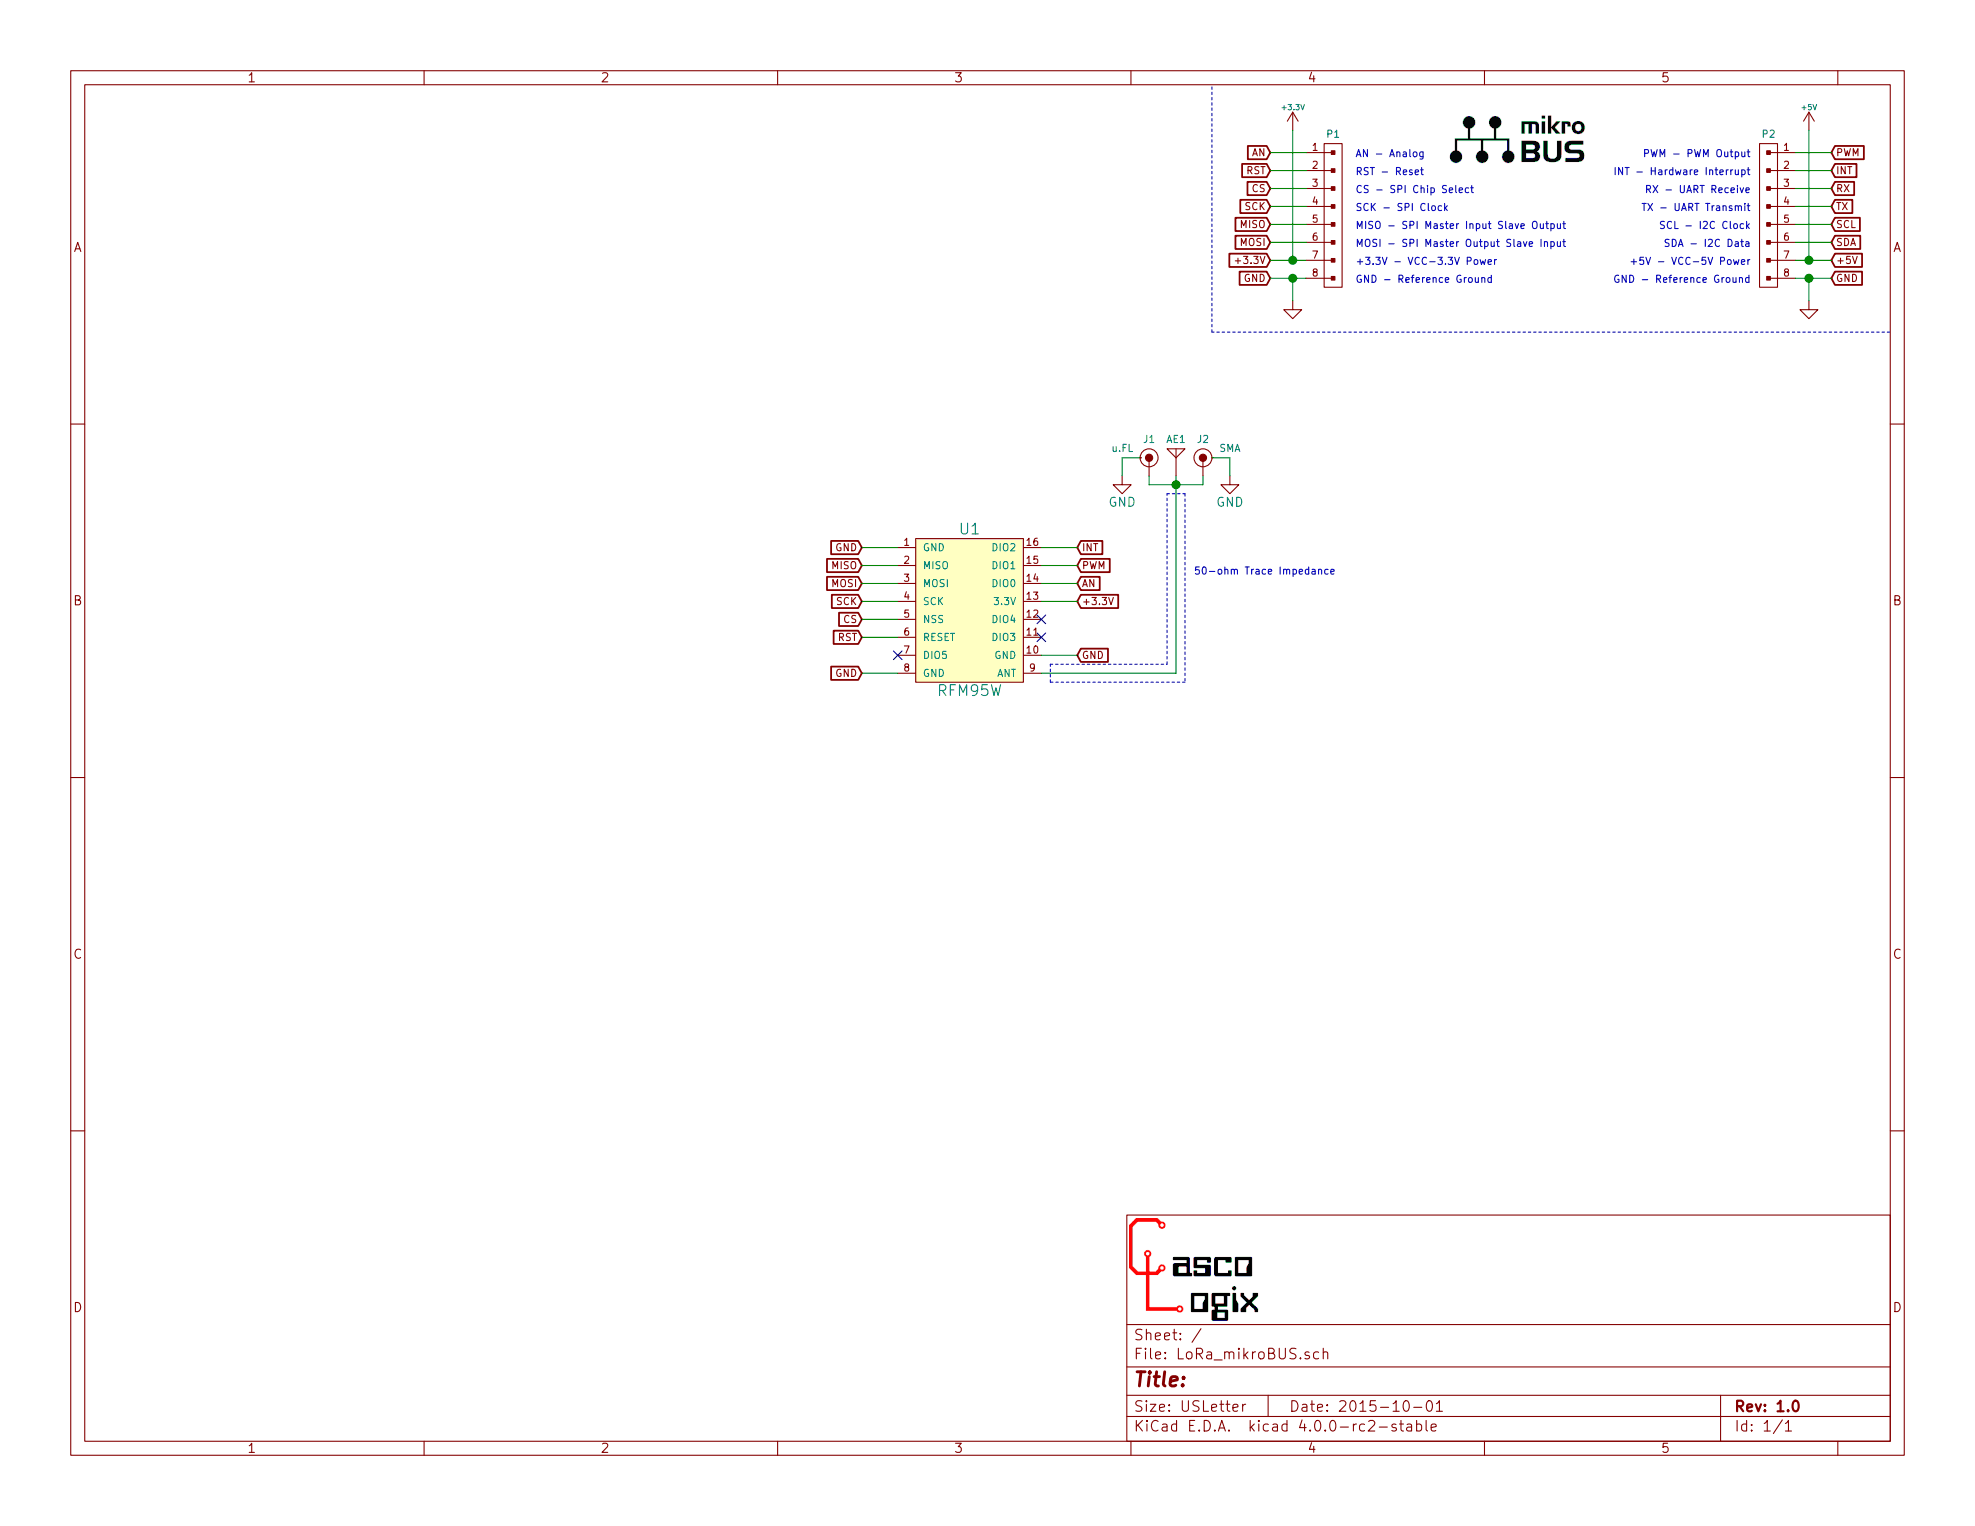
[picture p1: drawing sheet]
EESchema Schematic File Version 2
LIBS:power
LIBS:device
LIBS:transistors
LIBS:conn
LIBS:linear
LIBS:regul
LIBS:74xx
LIBS:cmos4000
LIBS:adc-dac
LIBS:memory
LIBS:xilinx
LIBS:microcontrollers
LIBS:dsp
LIBS:microchip
LIBS:analog_switches
LIBS:motorola
LIBS:texas
LIBS:intel
LIBS:audio
LIBS:interface
LIBS:digital-audio
LIBS:philips
LIBS:display
LIBS:cypress
LIBS:siliconi
LIBS:opto
LIBS:atmel
LIBS:contrib
LIBS:valves
LIBS:Active
LIBS:Atmel_ATtiny
LIBS:Atmel_AVR
LIBS:Batteries_Holders
LIBS:CascoLogixLogo
LIBS:Connector
LIBS:Displays
LIBS:Electromechanical
LIBS:Header
LIBS:Integrated_Circuits
LIBS:Mounting_Hole
LIBS:NXP_ARM
LIBS:Passive
LIBS:Power_Supplies
LIBS:RF_Modules
LIBS:terminal_block
LIBS:Test_Point
LIBS:TI_Luminary
LIBS:TI_MSP430
LIBS:Transducer
LIBS:LoRa_mikroBUS-cache
EELAYER 25 0
EELAYER END
$Descr USLetter 11000 8500
encoding utf-8
Sheet 1 1
Title ""
Date "2015-10-01"
Rev "1.0"
Comp ""
Comment1 ""
Comment2 ""
Comment3 ""
Comment4 ""
$EndDescr
$Comp
L GND #PWR01
U 1 1
P 7200 1675
F 0 "#PWR01" H 7200 1675 30  0001 C CNN
F 1 "GND" H 7200 1605 30  0001 C CNN
F 2 "" H 7200 1675 60  0000 C CNN
F 3 "" H 7200 1675 60  0000 C CNN
	1    7200 1675
	1    0    0    -1  
$EndComp
$Comp
L GND #PWR02
U 1 1
P 10075 1675
F 0 "#PWR02" H 10075 1675 30  0001 C CNN
F 1 "GND" H 10075 1605 30  0001 C CNN
F 2 "" H 10075 1675 60  0000 C CNN
F 3 "" H 10075 1675 60  0000 C CNN
	1    10075 1675
	1    0    0    -1  
$EndComp
$Comp
L +5V #PWR03
U 1 1
P 10075 725
F 0 "#PWR03" H 10075 815 20  0001 C CNN
F 1 "+5V" H 10075 850 30  0000 C CNN
F 2 "" H 10075 725 60  0000 C CNN
F 3 "" H 10075 725 60  0000 C CNN
	1    10075 725 
	1    0    0    -1  
$EndComp
$Comp
L +3.3V #PWR04
U 1 1
P 7200 725
F 0 "#PWR04" H 7200 685 30  0001 C CNN
F 1 "+3.3V" H 7200 850 30  0000 C CNN
F 2 "" H 7200 725 60  0000 C CNN
F 3 "" H 7200 725 60  0000 C CNN
	1    7200 725 
	1    0    0    -1  
$EndComp
$Comp
L HEADER_M_2.54MM_1R8P_ST_AU_PTH P1
U 1 1
P 7425 1200
F 0 "P1" H 7425 1650 40  0000 C CNN
F 1 "HEADER_M_2.54MM_1R8P_ST_AU_PTH" V 7525 1200 40  0001 C CNN
F 2 "Header:HEADER_M_2.54MM_1R8P_ST_AU_PTH" H 7425 1200 60  0001 C CNN
F 3 "" H 7425 1200 60  0000 C CNN
	1    7425 1200
	1    0    0    -1  
$EndComp
$Comp
L HEADER_M_2.54MM_1R8P_ST_AU_PTH P2
U 1 1
P 9850 1200
F 0 "P2" H 9850 1650 40  0000 C CNN
F 1 "HEADER_M_2.54MM_1R8P_ST_AU_PTH" V 9950 1200 40  0001 C CNN
F 2 "Header:HEADER_M_2.54MM_1R8P_ST_AU_PTH" H 9850 1200 60  0001 C CNN
F 3 "" H 9850 1200 60  0000 C CNN
	1    9850 1200
	-1   0    0    -1  
$EndComp
Text Notes 7550 875  0    40   ~ 0
AN - Analog
Text Notes 7550 975  0    40   ~ 0
RST - Reset
Text Notes 7550 1075 0    40   ~ 0
CS - SPI Chip Select
Text Notes 7550 1175 0    40   ~ 0
SCK - SPI Clock
Text Notes 7550 1275 0    40   ~ 0
MISO - SPI Master Input Slave Output
Text Notes 7550 1375 0    40   ~ 0
MOSI - SPI Master Output Slave Input
Text Notes 7550 1475 0    40   ~ 0
+3.3V - VCC-3.3V Power
Text Notes 7550 1575 0    40   ~ 0
GND - Reference Ground
Text Notes 9750 875  2    40   ~ 0
PWM - PWM Output
Text Notes 9750 975  2    40   ~ 0
INT - Hardware Interrupt
Text Notes 9750 1075 2    40   ~ 0
RX - UART Receive
Text Notes 9750 1175 2    40   ~ 0
TX - UART Transmit
Text Notes 9750 1275 2    40   ~ 0
SCL - I2C Clock
Text Notes 9750 1375 2    40   ~ 0
SDA - I2C Data
Text Notes 9750 1475 2    40   ~ 0
+5V - VCC-5V Power
Text Notes 9750 1575 2    40   ~ 0
GND - Reference Ground
Text GLabel 7075 850  0    40   Input ~ 0
AN
Text GLabel 7075 950  0    40   Input ~ 0
RST
Text GLabel 7075 1050 0    40   Input ~ 0
CS
Text GLabel 7075 1150 0    40   Input ~ 0
SCK
Text GLabel 7075 1250 0    40   Input ~ 0
MISO
Text GLabel 7075 1350 0    40   Input ~ 0
MOSI
Text GLabel 7075 1450 0    40   Input ~ 0
+3.3V
Text GLabel 7075 1550 0    40   Input ~ 0
GND
Text GLabel 10200 850  2    40   Input ~ 0
PWM
Text GLabel 10200 950  2    40   Input ~ 0
INT
Text GLabel 10200 1050 2    40   Input ~ 0
RX
Text GLabel 10200 1150 2    40   Input ~ 0
TX
Text GLabel 10200 1250 2    40   Input ~ 0
SCL
Text GLabel 10200 1350 2    40   Input ~ 0
SDA
Text GLabel 10200 1450 2    40   Input ~ 0
+5V
Text GLabel 10200 1550 2    40   Input ~ 0
GND
Wire Wire Line
	10000 850  10200 850 
Wire Wire Line
	10200 950  10000 950 
Wire Wire Line
	10000 1050 10200 1050
Wire Wire Line
	10200 1150 10000 1150
Wire Wire Line
	10000 1250 10200 1250
Wire Wire Line
	10200 1350 10000 1350
Wire Wire Line
	10000 1450 10200 1450
Wire Wire Line
	10000 1550 10200 1550
Wire Wire Line
	7075 850  7275 850 
Wire Wire Line
	7275 950  7075 950 
Wire Wire Line
	7075 1050 7275 1050
Wire Wire Line
	7275 1150 7075 1150
Wire Wire Line
	7075 1250 7275 1250
Wire Wire Line
	7275 1350 7075 1350
Wire Wire Line
	7075 1450 7275 1450
Wire Wire Line
	7075 1550 7275 1550
Wire Wire Line
	10075 1675 10075 1550
Connection ~ 10075 1550
Wire Wire Line
	7200 1675 7200 1550
Connection ~ 7200 1550
Wire Wire Line
	7200 1450 7200 725 
Connection ~ 7200 1450
Wire Wire Line
	10075 1450 10075 725 
Connection ~ 10075 1450
Wire Notes Line
	10525 1850 6750 1850
Wire Notes Line
	6750 1850 6750 475 
$Comp
L RFM95W U1
U 1 1
P 5400 3400
F 0 "U1" H 5400 3850 60  0000 C CNN
F 1 "RFM95W" H 5400 2950 60  0000 C CNN
F 2 "RF_Modules:RFM95W" H 5400 3350 60  0001 C CNN
F 3 "" H 5400 3350 60  0000 C CNN
	1    5400 3400
	1    0    0    -1  
$EndComp
Text GLabel 6000 3250 2    40   Input ~ 0
AN
Text GLabel 4800 3550 0    40   Input ~ 0
RST
Text GLabel 4800 3450 0    40   Input ~ 0
CS
Text GLabel 4800 3350 0    40   Input ~ 0
SCK
Text GLabel 4800 3150 0    40   Input ~ 0
MISO
Text GLabel 4800 3250 0    40   Input ~ 0
MOSI
Text GLabel 6000 3350 2    40   Input ~ 0
+3.3V
Text GLabel 4800 3750 0    40   Input ~ 0
GND
Text GLabel 6000 3150 2    40   Input ~ 0
PWM
Text GLabel 6000 3050 2    40   Input ~ 0
INT
Text GLabel 4800 3050 0    40   Input ~ 0
GND
Text GLabel 6000 3650 2    40   Input ~ 0
GND
Wire Wire Line
	5800 3050 6000 3050
Wire Wire Line
	6000 3150 5800 3150
Wire Wire Line
	5800 3250 6000 3250
Wire Wire Line
	6000 3350 5800 3350
Wire Wire Line
	6000 3650 5800 3650
Wire Wire Line
	4800 3750 5000 3750
Wire Wire Line
	5000 3550 4800 3550
Wire Wire Line
	4800 3450 5000 3450
Wire Wire Line
	5000 3350 4800 3350
Wire Wire Line
	4800 3250 5000 3250
Wire Wire Line
	5000 3150 4800 3150
Wire Wire Line
	4800 3050 5000 3050
Wire Wire Line
	5800 3750 6550 3750
Wire Wire Line
	6550 3750 6550 2650
$Comp
L u.FL J1
U 1 1
P 6400 2550
F 0 "J1" H 6400 2650 40  0000 C CNN
F 1 "u.FL" H 6250 2600 40  0000 C CNN
F 2 "Connector:U.FL-R-SMT" V 6400 2550 60  0001 C CNN
F 3 "" V 6400 2550 60  0000 C CNN
	1    6400 2550
	1    0    0    -1  
$EndComp
Wire Wire Line
	6400 2650 6400 2700
Wire Wire Line
	6400 2700 6700 2700
Connection ~ 6550 2700
Wire Wire Line
	6700 2700 6700 2650
Wire Notes Line
	6500 2750 6600 2750
Wire Notes Line
	6600 2750 6600 3800
Wire Notes Line
	6600 3800 5850 3800
Wire Notes Line
	5850 3800 5850 3700
Wire Notes Line
	5850 3700 6500 3700
Wire Notes Line
	6500 3700 6500 2750
Text Notes 6650 3200 0    40   ~ 0
50-ohm Trace Impedance
NoConn ~ 5800 3450
NoConn ~ 5800 3550
NoConn ~ 5000 3650
$Comp
L SMA_Edge J2
U 1 1
P 6700 2550
F 0 "J2" H 6700 2650 40  0000 C CNN
F 1 "SMA" H 6550 2600 40  0000 C CNN
F 2 "Connector:SMA_EDGE" V 6700 2550 60  0001 C CNN
F 3 "" V 6700 2550 60  0000 C CNN
	1    6700 2550
	-1   0    0    -1  
$EndComp
$Comp
L Antenna_Helical_RA AE1
U 1 1
P 6550 2650
F 0 "AE1" H 6550 2850 40  0000 C CNN
F 1 "Antenna_Helical_RA" H 6900 2700 40  0001 C CNN
F 2 "Passive:ANTENNA_HELICAL_RA" H 6550 2650 60  0001 C CNN
F 3 "" H 6550 2650 60  0000 C CNN
	1    6550 2650
	1    0    0    -1  
$EndComp
$Comp
L GND #PWR05
U 1 1
P 6850 2650
F 0 "#PWR05" H 6850 2400 50  0001 C CNN
F 1 "GND" H 6850 2500 50  0000 C CNN
F 2 "" H 6850 2650 60  0000 C CNN
F 3 "" H 6850 2650 60  0000 C CNN
	1    6850 2650
	1    0    0    -1  
$EndComp
$Comp
L GND #PWR06
U 1 1
P 6250 2650
F 0 "#PWR06" H 6250 2400 50  0001 C CNN
F 1 "GND" H 6250 2500 50  0000 C CNN
F 2 "" H 6250 2650 60  0000 C CNN
F 3 "" H 6250 2650 60  0000 C CNN
	1    6250 2650
	1    0    0    -1  
$EndComp
Wire Wire Line
	6250 2650 6250 2550
Wire Wire Line
	6250 2550 6350 2550
Wire Wire Line
	6750 2550 6850 2550
Wire Wire Line
	6850 2550 6850 2650
$EndSCHEMATC
